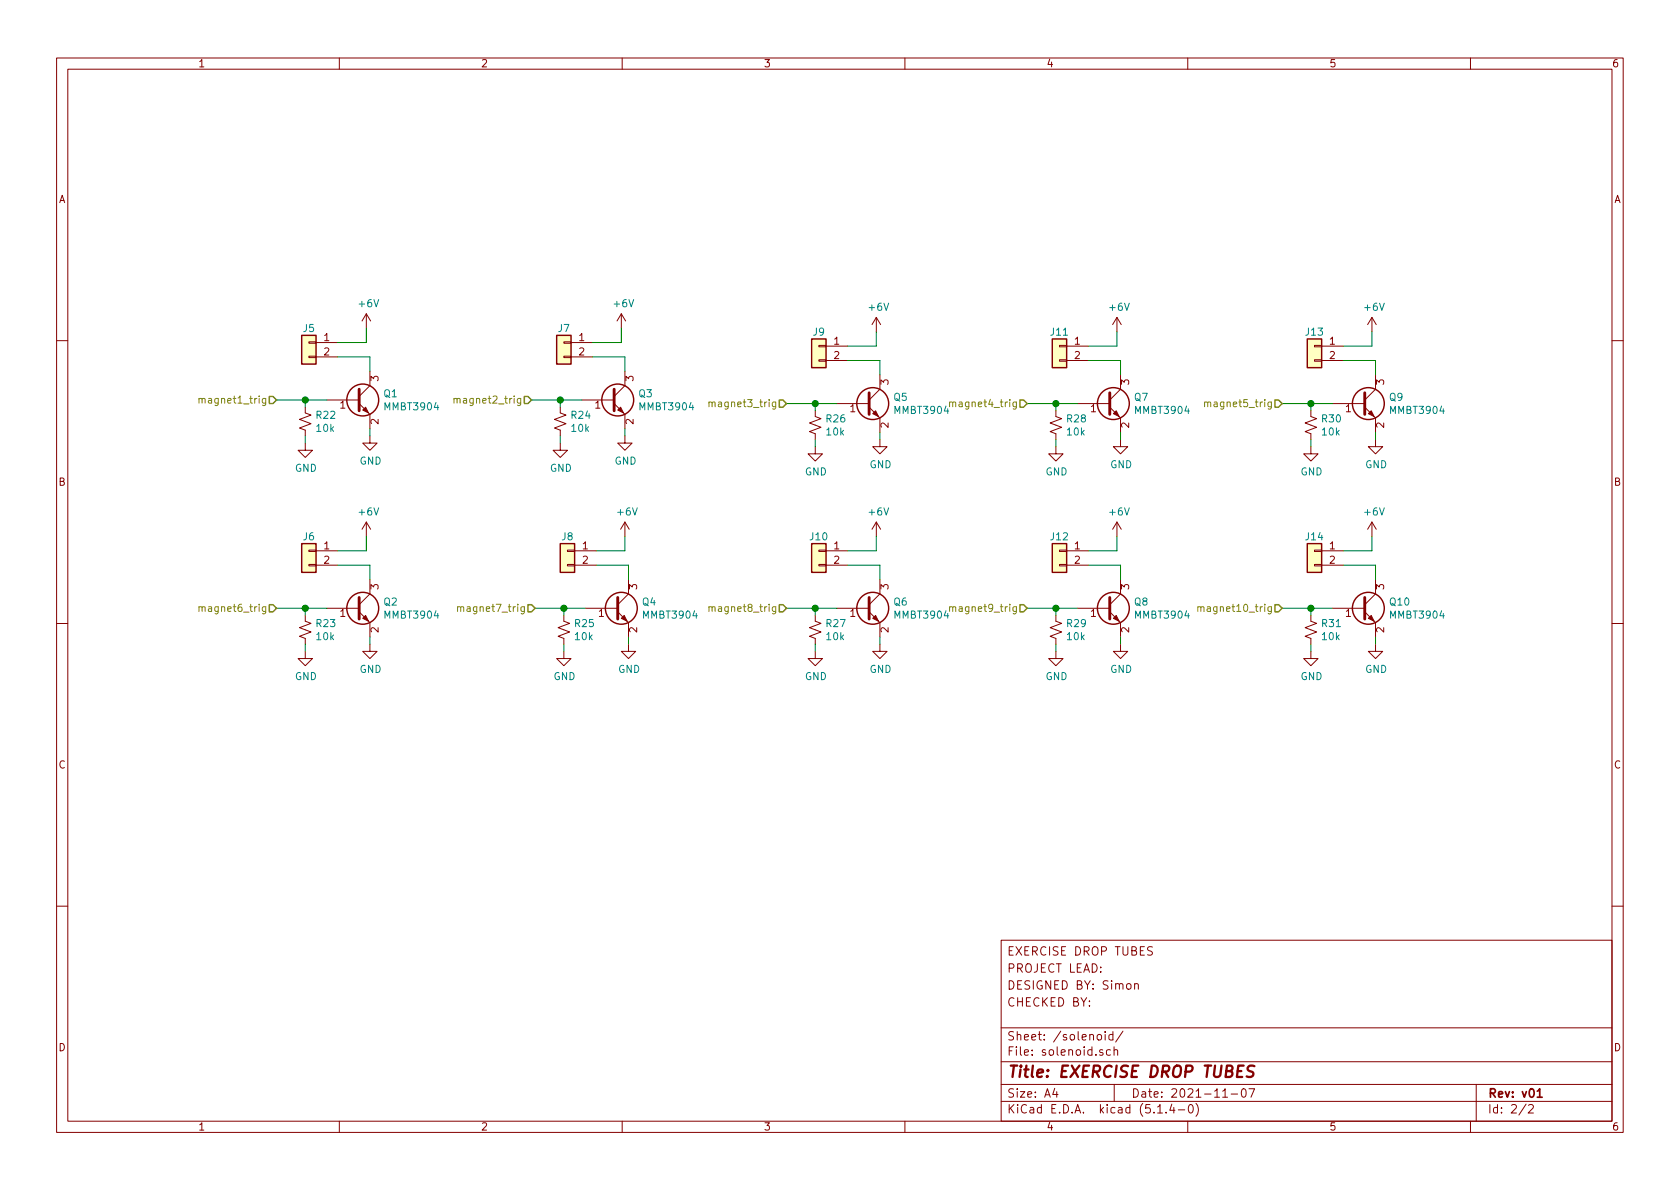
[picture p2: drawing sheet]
EESchema Schematic File Version 4
LIBS:exercise_drop_tubes-cache
EELAYER 30 0
EELAYER END
$Descr A4 11693 8268
encoding utf-8
Sheet 2 2
Title "EXERCISE DROP TUBES"
Date "2021-11-07"
Rev "v01"
Comp ""
Comment1 "CHECKED BY:"
Comment2 "DESIGNED BY: Simon"
Comment3 "PROJECT LEAD:"
Comment4 "EXERCISE DROP TUBES"
$EndDescr
$Comp
L Connector_Generic:Conn_01x02 J?
U 1 1
P 2150 2375
AR Path="/61D40759" Ref="J?"  Part="1" 
AR Path="/61D3558F/61D40759" Ref="J5"  Part="1" 
F 0 "J5" H 2150 2475 50  0000 C CNN
F 1 "Conn_01x02" H 2068 2501 50  0001 C CNN
F 2 "Connector_JST:JST_XH_S2B-XH-A_1x02_P2.50mm_Horizontal" H 2150 2375 50  0001 C CNN
F 3 "~" H 2150 2375 50  0001 C CNN
	1    2150 2375
	-1   0    0    -1  
$EndComp
Wire Wire Line
	2350 2375 2550 2375
Wire Wire Line
	2550 2375 2550 2275
$Comp
L power:+6V #PWR0101
U 1 1
P 2550 2275
F 0 "#PWR0101" H 2550 2125 50  0001 C CNN
F 1 "+6V" H 2565 2448 50  0000 C CNN
F 2 "" H 2550 2275 50  0001 C CNN
F 3 "" H 2550 2275 50  0001 C CNN
	1    2550 2275
	1    0    0    -1  
$EndComp
Wire Wire Line
	2350 2475 2575 2475
$Comp
L Transistor_BJT:MMBT3904 Q?
U 1 1
P 2475 2775
AR Path="/61D40768" Ref="Q?"  Part="1" 
AR Path="/61D3558F/61D40768" Ref="Q1"  Part="1" 
F 0 "Q1" H 2666 2821 50  0000 L CNN
F 1 "MMBT3904" H 2666 2730 50  0000 L CNN
F 2 "Package_TO_SOT_SMD:SOT-23" H 2675 2700 50  0001 L CIN
F 3 "https://www.fairchildsemi.com/datasheets/2N/2N3904.pdf" H 2475 2775 50  0001 L CNN
	1    2475 2775
	1    0    0    -1  
$EndComp
Wire Wire Line
	2575 2475 2575 2575
Wire Wire Line
	2575 2975 2575 3025
$Comp
L power:GND #PWR0102
U 1 1
P 2575 3025
F 0 "#PWR0102" H 2575 2775 50  0001 C CNN
F 1 "GND" H 2580 2852 50  0000 C CNN
F 2 "" H 2575 3025 50  0001 C CNN
F 3 "" H 2575 3025 50  0001 C CNN
	1    2575 3025
	1    0    0    -1  
$EndComp
Wire Wire Line
	1925 2775 2125 2775
$Comp
L Device:R_Small_US R22
U 1 1
P 2125 2925
F 0 "R22" H 2193 2971 50  0000 L CNN
F 1 "10k" H 2193 2880 50  0000 L CNN
F 2 "Resistor_SMD:R_0603_1608Metric" H 2125 2925 50  0001 C CNN
F 3 "~" H 2125 2925 50  0001 C CNN
	1    2125 2925
	1    0    0    -1  
$EndComp
Wire Wire Line
	2125 2825 2125 2775
Connection ~ 2125 2775
Wire Wire Line
	2125 2775 2275 2775
$Comp
L power:GND #PWR0103
U 1 1
P 2125 3075
F 0 "#PWR0103" H 2125 2825 50  0001 C CNN
F 1 "GND" H 2130 2902 50  0000 C CNN
F 2 "" H 2125 3075 50  0001 C CNN
F 3 "" H 2125 3075 50  0001 C CNN
	1    2125 3075
	1    0    0    -1  
$EndComp
Wire Wire Line
	2125 3075 2125 3025
$Comp
L Connector_Generic:Conn_01x02 J?
U 1 1
P 3925 2375
AR Path="/61D40788" Ref="J?"  Part="1" 
AR Path="/61D3558F/61D40788" Ref="J7"  Part="1" 
F 0 "J7" H 3925 2475 50  0000 C CNN
F 1 "Conn_01x02" H 3843 2501 50  0001 C CNN
F 2 "Connector_JST:JST_XH_S2B-XH-A_1x02_P2.50mm_Horizontal" H 3925 2375 50  0001 C CNN
F 3 "~" H 3925 2375 50  0001 C CNN
	1    3925 2375
	-1   0    0    -1  
$EndComp
Wire Wire Line
	4125 2375 4325 2375
Wire Wire Line
	4325 2375 4325 2275
$Comp
L power:+6V #PWR0104
U 1 1
P 4325 2275
F 0 "#PWR0104" H 4325 2125 50  0001 C CNN
F 1 "+6V" H 4340 2448 50  0000 C CNN
F 2 "" H 4325 2275 50  0001 C CNN
F 3 "" H 4325 2275 50  0001 C CNN
	1    4325 2275
	1    0    0    -1  
$EndComp
Wire Wire Line
	4125 2475 4350 2475
$Comp
L Transistor_BJT:MMBT3904 Q?
U 1 1
P 4250 2775
AR Path="/61D40797" Ref="Q?"  Part="1" 
AR Path="/61D3558F/61D40797" Ref="Q3"  Part="1" 
F 0 "Q3" H 4441 2821 50  0000 L CNN
F 1 "MMBT3904" H 4441 2730 50  0000 L CNN
F 2 "Package_TO_SOT_SMD:SOT-23" H 4450 2700 50  0001 L CIN
F 3 "https://www.fairchildsemi.com/datasheets/2N/2N3904.pdf" H 4250 2775 50  0001 L CNN
	1    4250 2775
	1    0    0    -1  
$EndComp
Wire Wire Line
	4350 2475 4350 2575
Wire Wire Line
	4350 2975 4350 3025
$Comp
L power:GND #PWR0105
U 1 1
P 4350 3025
F 0 "#PWR0105" H 4350 2775 50  0001 C CNN
F 1 "GND" H 4355 2852 50  0000 C CNN
F 2 "" H 4350 3025 50  0001 C CNN
F 3 "" H 4350 3025 50  0001 C CNN
	1    4350 3025
	1    0    0    -1  
$EndComp
Wire Wire Line
	3700 2775 3900 2775
$Comp
L Device:R_Small_US R24
U 1 1
P 3900 2925
F 0 "R24" H 3968 2971 50  0000 L CNN
F 1 "10k" H 3968 2880 50  0000 L CNN
F 2 "Resistor_SMD:R_0603_1608Metric" H 3900 2925 50  0001 C CNN
F 3 "~" H 3900 2925 50  0001 C CNN
	1    3900 2925
	1    0    0    -1  
$EndComp
Wire Wire Line
	3900 2825 3900 2775
Connection ~ 3900 2775
Wire Wire Line
	3900 2775 4050 2775
$Comp
L power:GND #PWR0106
U 1 1
P 3900 3075
F 0 "#PWR0106" H 3900 2825 50  0001 C CNN
F 1 "GND" H 3905 2902 50  0000 C CNN
F 2 "" H 3900 3075 50  0001 C CNN
F 3 "" H 3900 3075 50  0001 C CNN
	1    3900 3075
	1    0    0    -1  
$EndComp
Wire Wire Line
	3900 3075 3900 3025
Wire Wire Line
	5900 2400 6100 2400
Wire Wire Line
	6100 2400 6100 2300
$Comp
L power:+6V #PWR0107
U 1 1
P 6100 2300
F 0 "#PWR0107" H 6100 2150 50  0001 C CNN
F 1 "+6V" H 6115 2473 50  0000 C CNN
F 2 "" H 6100 2300 50  0001 C CNN
F 3 "" H 6100 2300 50  0001 C CNN
	1    6100 2300
	1    0    0    -1  
$EndComp
Wire Wire Line
	5900 2500 6125 2500
$Comp
L Transistor_BJT:MMBT3904 Q?
U 1 1
P 6025 2800
AR Path="/61D407C6" Ref="Q?"  Part="1" 
AR Path="/61D3558F/61D407C6" Ref="Q5"  Part="1" 
F 0 "Q5" H 6216 2846 50  0000 L CNN
F 1 "MMBT3904" H 6216 2755 50  0000 L CNN
F 2 "Package_TO_SOT_SMD:SOT-23" H 6225 2725 50  0001 L CIN
F 3 "https://www.fairchildsemi.com/datasheets/2N/2N3904.pdf" H 6025 2800 50  0001 L CNN
	1    6025 2800
	1    0    0    -1  
$EndComp
Wire Wire Line
	6125 2500 6125 2600
Wire Wire Line
	6125 3000 6125 3050
$Comp
L power:GND #PWR0108
U 1 1
P 6125 3050
F 0 "#PWR0108" H 6125 2800 50  0001 C CNN
F 1 "GND" H 6130 2877 50  0000 C CNN
F 2 "" H 6125 3050 50  0001 C CNN
F 3 "" H 6125 3050 50  0001 C CNN
	1    6125 3050
	1    0    0    -1  
$EndComp
Wire Wire Line
	5475 2800 5675 2800
$Comp
L Device:R_Small_US R26
U 1 1
P 5675 2950
F 0 "R26" H 5743 2996 50  0000 L CNN
F 1 "10k" H 5743 2905 50  0000 L CNN
F 2 "Resistor_SMD:R_0603_1608Metric" H 5675 2950 50  0001 C CNN
F 3 "~" H 5675 2950 50  0001 C CNN
	1    5675 2950
	1    0    0    -1  
$EndComp
Wire Wire Line
	5675 2850 5675 2800
Connection ~ 5675 2800
Wire Wire Line
	5675 2800 5825 2800
$Comp
L power:GND #PWR0109
U 1 1
P 5675 3100
F 0 "#PWR0109" H 5675 2850 50  0001 C CNN
F 1 "GND" H 5680 2927 50  0000 C CNN
F 2 "" H 5675 3100 50  0001 C CNN
F 3 "" H 5675 3100 50  0001 C CNN
	1    5675 3100
	1    0    0    -1  
$EndComp
Wire Wire Line
	5675 3100 5675 3050
$Comp
L Connector_Generic:Conn_01x02 J?
U 1 1
P 7375 2400
AR Path="/61D407E6" Ref="J?"  Part="1" 
AR Path="/61D3558F/61D407E6" Ref="J11"  Part="1" 
F 0 "J11" H 7375 2500 50  0000 C CNN
F 1 "Conn_01x02" H 7293 2526 50  0001 C CNN
F 2 "Connector_JST:JST_XH_S2B-XH-A_1x02_P2.50mm_Horizontal" H 7375 2400 50  0001 C CNN
F 3 "~" H 7375 2400 50  0001 C CNN
	1    7375 2400
	-1   0    0    -1  
$EndComp
Wire Wire Line
	7575 2400 7775 2400
Wire Wire Line
	7775 2400 7775 2300
$Comp
L power:+6V #PWR0110
U 1 1
P 7775 2300
F 0 "#PWR0110" H 7775 2150 50  0001 C CNN
F 1 "+6V" H 7790 2473 50  0000 C CNN
F 2 "" H 7775 2300 50  0001 C CNN
F 3 "" H 7775 2300 50  0001 C CNN
	1    7775 2300
	1    0    0    -1  
$EndComp
Wire Wire Line
	7575 2500 7800 2500
$Comp
L Transistor_BJT:MMBT3904 Q?
U 1 1
P 7700 2800
AR Path="/61D407F5" Ref="Q?"  Part="1" 
AR Path="/61D3558F/61D407F5" Ref="Q7"  Part="1" 
F 0 "Q7" H 7891 2846 50  0000 L CNN
F 1 "MMBT3904" H 7891 2755 50  0000 L CNN
F 2 "Package_TO_SOT_SMD:SOT-23" H 7900 2725 50  0001 L CIN
F 3 "https://www.fairchildsemi.com/datasheets/2N/2N3904.pdf" H 7700 2800 50  0001 L CNN
	1    7700 2800
	1    0    0    -1  
$EndComp
Wire Wire Line
	7800 2500 7800 2600
Wire Wire Line
	7800 3000 7800 3050
$Comp
L power:GND #PWR0111
U 1 1
P 7800 3050
F 0 "#PWR0111" H 7800 2800 50  0001 C CNN
F 1 "GND" H 7805 2877 50  0000 C CNN
F 2 "" H 7800 3050 50  0001 C CNN
F 3 "" H 7800 3050 50  0001 C CNN
	1    7800 3050
	1    0    0    -1  
$EndComp
Wire Wire Line
	7150 2800 7350 2800
$Comp
L Device:R_Small_US R28
U 1 1
P 7350 2950
F 0 "R28" H 7418 2996 50  0000 L CNN
F 1 "10k" H 7418 2905 50  0000 L CNN
F 2 "Resistor_SMD:R_0603_1608Metric" H 7350 2950 50  0001 C CNN
F 3 "~" H 7350 2950 50  0001 C CNN
	1    7350 2950
	1    0    0    -1  
$EndComp
Wire Wire Line
	7350 2850 7350 2800
Connection ~ 7350 2800
Wire Wire Line
	7350 2800 7500 2800
$Comp
L power:GND #PWR0112
U 1 1
P 7350 3100
F 0 "#PWR0112" H 7350 2850 50  0001 C CNN
F 1 "GND" H 7355 2927 50  0000 C CNN
F 2 "" H 7350 3100 50  0001 C CNN
F 3 "" H 7350 3100 50  0001 C CNN
	1    7350 3100
	1    0    0    -1  
$EndComp
Wire Wire Line
	7350 3100 7350 3050
$Comp
L Connector_Generic:Conn_01x02 J?
U 1 1
P 9150 2400
AR Path="/61D42B9A" Ref="J?"  Part="1" 
AR Path="/61D3558F/61D42B9A" Ref="J13"  Part="1" 
F 0 "J13" H 9150 2500 50  0000 C CNN
F 1 "Conn_01x02" H 9068 2526 50  0001 C CNN
F 2 "Connector_JST:JST_XH_S2B-XH-A_1x02_P2.50mm_Horizontal" H 9150 2400 50  0001 C CNN
F 3 "~" H 9150 2400 50  0001 C CNN
	1    9150 2400
	-1   0    0    -1  
$EndComp
Wire Wire Line
	9350 2400 9550 2400
Wire Wire Line
	9550 2400 9550 2300
$Comp
L power:+6V #PWR0113
U 1 1
P 9550 2300
F 0 "#PWR0113" H 9550 2150 50  0001 C CNN
F 1 "+6V" H 9565 2473 50  0000 C CNN
F 2 "" H 9550 2300 50  0001 C CNN
F 3 "" H 9550 2300 50  0001 C CNN
	1    9550 2300
	1    0    0    -1  
$EndComp
Wire Wire Line
	9350 2500 9575 2500
$Comp
L Transistor_BJT:MMBT3904 Q?
U 1 1
P 9475 2800
AR Path="/61D42BA9" Ref="Q?"  Part="1" 
AR Path="/61D3558F/61D42BA9" Ref="Q9"  Part="1" 
F 0 "Q9" H 9666 2846 50  0000 L CNN
F 1 "MMBT3904" H 9666 2755 50  0000 L CNN
F 2 "Package_TO_SOT_SMD:SOT-23" H 9675 2725 50  0001 L CIN
F 3 "https://www.fairchildsemi.com/datasheets/2N/2N3904.pdf" H 9475 2800 50  0001 L CNN
	1    9475 2800
	1    0    0    -1  
$EndComp
Wire Wire Line
	9575 2500 9575 2600
Wire Wire Line
	9575 3000 9575 3050
$Comp
L power:GND #PWR0114
U 1 1
P 9575 3050
F 0 "#PWR0114" H 9575 2800 50  0001 C CNN
F 1 "GND" H 9580 2877 50  0000 C CNN
F 2 "" H 9575 3050 50  0001 C CNN
F 3 "" H 9575 3050 50  0001 C CNN
	1    9575 3050
	1    0    0    -1  
$EndComp
Wire Wire Line
	8925 2800 9125 2800
$Comp
L Device:R_Small_US R30
U 1 1
P 9125 2950
F 0 "R30" H 9193 2996 50  0000 L CNN
F 1 "10k" H 9193 2905 50  0000 L CNN
F 2 "Resistor_SMD:R_0603_1608Metric" H 9125 2950 50  0001 C CNN
F 3 "~" H 9125 2950 50  0001 C CNN
	1    9125 2950
	1    0    0    -1  
$EndComp
Wire Wire Line
	9125 2850 9125 2800
Connection ~ 9125 2800
Wire Wire Line
	9125 2800 9275 2800
$Comp
L power:GND #PWR0115
U 1 1
P 9125 3100
F 0 "#PWR0115" H 9125 2850 50  0001 C CNN
F 1 "GND" H 9130 2927 50  0000 C CNN
F 2 "" H 9125 3100 50  0001 C CNN
F 3 "" H 9125 3100 50  0001 C CNN
	1    9125 3100
	1    0    0    -1  
$EndComp
Wire Wire Line
	9125 3100 9125 3050
$Comp
L Connector_Generic:Conn_01x02 J?
U 1 1
P 2150 3825
AR Path="/61D581FC" Ref="J?"  Part="1" 
AR Path="/61D3558F/61D581FC" Ref="J6"  Part="1" 
F 0 "J6" H 2150 3925 50  0000 C CNN
F 1 "Conn_01x02" H 2068 3951 50  0001 C CNN
F 2 "Connector_JST:JST_XH_S2B-XH-A_1x02_P2.50mm_Horizontal" H 2150 3825 50  0001 C CNN
F 3 "~" H 2150 3825 50  0001 C CNN
	1    2150 3825
	-1   0    0    -1  
$EndComp
Wire Wire Line
	2350 3825 2550 3825
Wire Wire Line
	2550 3825 2550 3725
$Comp
L power:+6V #PWR0116
U 1 1
P 2550 3725
F 0 "#PWR0116" H 2550 3575 50  0001 C CNN
F 1 "+6V" H 2565 3898 50  0000 C CNN
F 2 "" H 2550 3725 50  0001 C CNN
F 3 "" H 2550 3725 50  0001 C CNN
	1    2550 3725
	1    0    0    -1  
$EndComp
Wire Wire Line
	2350 3925 2575 3925
$Comp
L Transistor_BJT:MMBT3904 Q?
U 1 1
P 2475 4225
AR Path="/61D5820B" Ref="Q?"  Part="1" 
AR Path="/61D3558F/61D5820B" Ref="Q2"  Part="1" 
F 0 "Q2" H 2666 4271 50  0000 L CNN
F 1 "MMBT3904" H 2666 4180 50  0000 L CNN
F 2 "Package_TO_SOT_SMD:SOT-23" H 2675 4150 50  0001 L CIN
F 3 "https://www.fairchildsemi.com/datasheets/2N/2N3904.pdf" H 2475 4225 50  0001 L CNN
	1    2475 4225
	1    0    0    -1  
$EndComp
Wire Wire Line
	2575 3925 2575 4025
Wire Wire Line
	2575 4425 2575 4475
$Comp
L power:GND #PWR0117
U 1 1
P 2575 4475
F 0 "#PWR0117" H 2575 4225 50  0001 C CNN
F 1 "GND" H 2580 4302 50  0000 C CNN
F 2 "" H 2575 4475 50  0001 C CNN
F 3 "" H 2575 4475 50  0001 C CNN
	1    2575 4475
	1    0    0    -1  
$EndComp
Wire Wire Line
	1925 4225 2125 4225
$Comp
L Device:R_Small_US R23
U 1 1
P 2125 4375
F 0 "R23" H 2193 4421 50  0000 L CNN
F 1 "10k" H 2193 4330 50  0000 L CNN
F 2 "Resistor_SMD:R_0603_1608Metric" H 2125 4375 50  0001 C CNN
F 3 "~" H 2125 4375 50  0001 C CNN
	1    2125 4375
	1    0    0    -1  
$EndComp
Wire Wire Line
	2125 4275 2125 4225
Connection ~ 2125 4225
Wire Wire Line
	2125 4225 2275 4225
$Comp
L power:GND #PWR0118
U 1 1
P 2125 4525
F 0 "#PWR0118" H 2125 4275 50  0001 C CNN
F 1 "GND" H 2130 4352 50  0000 C CNN
F 2 "" H 2125 4525 50  0001 C CNN
F 3 "" H 2125 4525 50  0001 C CNN
	1    2125 4525
	1    0    0    -1  
$EndComp
Wire Wire Line
	2125 4525 2125 4475
$Comp
L Connector_Generic:Conn_01x02 J?
U 1 1
P 3950 3825
AR Path="/61D5822B" Ref="J?"  Part="1" 
AR Path="/61D3558F/61D5822B" Ref="J8"  Part="1" 
F 0 "J8" H 3950 3925 50  0000 C CNN
F 1 "Conn_01x02" H 3868 3951 50  0001 C CNN
F 2 "Connector_JST:JST_XH_S2B-XH-A_1x02_P2.50mm_Horizontal" H 3950 3825 50  0001 C CNN
F 3 "~" H 3950 3825 50  0001 C CNN
	1    3950 3825
	-1   0    0    -1  
$EndComp
Wire Wire Line
	4150 3825 4350 3825
Wire Wire Line
	4350 3825 4350 3725
$Comp
L power:+6V #PWR0119
U 1 1
P 4350 3725
F 0 "#PWR0119" H 4350 3575 50  0001 C CNN
F 1 "+6V" H 4365 3898 50  0000 C CNN
F 2 "" H 4350 3725 50  0001 C CNN
F 3 "" H 4350 3725 50  0001 C CNN
	1    4350 3725
	1    0    0    -1  
$EndComp
Wire Wire Line
	4150 3925 4375 3925
$Comp
L Transistor_BJT:MMBT3904 Q?
U 1 1
P 4275 4225
AR Path="/61D5823A" Ref="Q?"  Part="1" 
AR Path="/61D3558F/61D5823A" Ref="Q4"  Part="1" 
F 0 "Q4" H 4466 4271 50  0000 L CNN
F 1 "MMBT3904" H 4466 4180 50  0000 L CNN
F 2 "Package_TO_SOT_SMD:SOT-23" H 4475 4150 50  0001 L CIN
F 3 "https://www.fairchildsemi.com/datasheets/2N/2N3904.pdf" H 4275 4225 50  0001 L CNN
	1    4275 4225
	1    0    0    -1  
$EndComp
Wire Wire Line
	4375 3925 4375 4025
Wire Wire Line
	4375 4425 4375 4475
$Comp
L power:GND #PWR0120
U 1 1
P 4375 4475
F 0 "#PWR0120" H 4375 4225 50  0001 C CNN
F 1 "GND" H 4380 4302 50  0000 C CNN
F 2 "" H 4375 4475 50  0001 C CNN
F 3 "" H 4375 4475 50  0001 C CNN
	1    4375 4475
	1    0    0    -1  
$EndComp
Wire Wire Line
	3725 4225 3925 4225
$Comp
L Device:R_Small_US R25
U 1 1
P 3925 4375
F 0 "R25" H 3993 4421 50  0000 L CNN
F 1 "10k" H 3993 4330 50  0000 L CNN
F 2 "Resistor_SMD:R_0603_1608Metric" H 3925 4375 50  0001 C CNN
F 3 "~" H 3925 4375 50  0001 C CNN
	1    3925 4375
	1    0    0    -1  
$EndComp
Wire Wire Line
	3925 4275 3925 4225
Connection ~ 3925 4225
Wire Wire Line
	3925 4225 4075 4225
$Comp
L power:GND #PWR0121
U 1 1
P 3925 4525
F 0 "#PWR0121" H 3925 4275 50  0001 C CNN
F 1 "GND" H 3930 4352 50  0000 C CNN
F 2 "" H 3925 4525 50  0001 C CNN
F 3 "" H 3925 4525 50  0001 C CNN
	1    3925 4525
	1    0    0    -1  
$EndComp
Wire Wire Line
	3925 4525 3925 4475
$Comp
L Connector_Generic:Conn_01x02 J?
U 1 1
P 5700 3825
AR Path="/61D5825A" Ref="J?"  Part="1" 
AR Path="/61D3558F/61D5825A" Ref="J10"  Part="1" 
F 0 "J10" H 5700 3925 50  0000 C CNN
F 1 "Conn_01x02" H 5618 3951 50  0001 C CNN
F 2 "Connector_JST:JST_XH_S2B-XH-A_1x02_P2.50mm_Horizontal" H 5700 3825 50  0001 C CNN
F 3 "~" H 5700 3825 50  0001 C CNN
	1    5700 3825
	-1   0    0    -1  
$EndComp
Wire Wire Line
	5900 3825 6100 3825
Wire Wire Line
	6100 3825 6100 3725
$Comp
L power:+6V #PWR0122
U 1 1
P 6100 3725
F 0 "#PWR0122" H 6100 3575 50  0001 C CNN
F 1 "+6V" H 6115 3898 50  0000 C CNN
F 2 "" H 6100 3725 50  0001 C CNN
F 3 "" H 6100 3725 50  0001 C CNN
	1    6100 3725
	1    0    0    -1  
$EndComp
Wire Wire Line
	5900 3925 6125 3925
$Comp
L Transistor_BJT:MMBT3904 Q?
U 1 1
P 6025 4225
AR Path="/61D58269" Ref="Q?"  Part="1" 
AR Path="/61D3558F/61D58269" Ref="Q6"  Part="1" 
F 0 "Q6" H 6216 4271 50  0000 L CNN
F 1 "MMBT3904" H 6216 4180 50  0000 L CNN
F 2 "Package_TO_SOT_SMD:SOT-23" H 6225 4150 50  0001 L CIN
F 3 "https://www.fairchildsemi.com/datasheets/2N/2N3904.pdf" H 6025 4225 50  0001 L CNN
	1    6025 4225
	1    0    0    -1  
$EndComp
Wire Wire Line
	6125 3925 6125 4025
Wire Wire Line
	6125 4425 6125 4475
$Comp
L power:GND #PWR0123
U 1 1
P 6125 4475
F 0 "#PWR0123" H 6125 4225 50  0001 C CNN
F 1 "GND" H 6130 4302 50  0000 C CNN
F 2 "" H 6125 4475 50  0001 C CNN
F 3 "" H 6125 4475 50  0001 C CNN
	1    6125 4475
	1    0    0    -1  
$EndComp
Wire Wire Line
	5475 4225 5675 4225
$Comp
L Device:R_Small_US R27
U 1 1
P 5675 4375
F 0 "R27" H 5743 4421 50  0000 L CNN
F 1 "10k" H 5743 4330 50  0000 L CNN
F 2 "Resistor_SMD:R_0603_1608Metric" H 5675 4375 50  0001 C CNN
F 3 "~" H 5675 4375 50  0001 C CNN
	1    5675 4375
	1    0    0    -1  
$EndComp
Wire Wire Line
	5675 4275 5675 4225
Connection ~ 5675 4225
Wire Wire Line
	5675 4225 5825 4225
$Comp
L power:GND #PWR0124
U 1 1
P 5675 4525
F 0 "#PWR0124" H 5675 4275 50  0001 C CNN
F 1 "GND" H 5680 4352 50  0000 C CNN
F 2 "" H 5675 4525 50  0001 C CNN
F 3 "" H 5675 4525 50  0001 C CNN
	1    5675 4525
	1    0    0    -1  
$EndComp
Wire Wire Line
	5675 4525 5675 4475
$Comp
L Connector_Generic:Conn_01x02 J?
U 1 1
P 7375 3825
AR Path="/61D58289" Ref="J?"  Part="1" 
AR Path="/61D3558F/61D58289" Ref="J12"  Part="1" 
F 0 "J12" H 7375 3925 50  0000 C CNN
F 1 "Conn_01x02" H 7293 3951 50  0001 C CNN
F 2 "Connector_JST:JST_XH_S2B-XH-A_1x02_P2.50mm_Horizontal" H 7375 3825 50  0001 C CNN
F 3 "~" H 7375 3825 50  0001 C CNN
	1    7375 3825
	-1   0    0    -1  
$EndComp
Wire Wire Line
	7575 3825 7775 3825
Wire Wire Line
	7775 3825 7775 3725
$Comp
L power:+6V #PWR0125
U 1 1
P 7775 3725
F 0 "#PWR0125" H 7775 3575 50  0001 C CNN
F 1 "+6V" H 7790 3898 50  0000 C CNN
F 2 "" H 7775 3725 50  0001 C CNN
F 3 "" H 7775 3725 50  0001 C CNN
	1    7775 3725
	1    0    0    -1  
$EndComp
Wire Wire Line
	7575 3925 7800 3925
$Comp
L Transistor_BJT:MMBT3904 Q?
U 1 1
P 7700 4225
AR Path="/61D58298" Ref="Q?"  Part="1" 
AR Path="/61D3558F/61D58298" Ref="Q8"  Part="1" 
F 0 "Q8" H 7891 4271 50  0000 L CNN
F 1 "MMBT3904" H 7891 4180 50  0000 L CNN
F 2 "Package_TO_SOT_SMD:SOT-23" H 7900 4150 50  0001 L CIN
F 3 "https://www.fairchildsemi.com/datasheets/2N/2N3904.pdf" H 7700 4225 50  0001 L CNN
	1    7700 4225
	1    0    0    -1  
$EndComp
Wire Wire Line
	7800 3925 7800 4025
Wire Wire Line
	7800 4425 7800 4475
$Comp
L power:GND #PWR0126
U 1 1
P 7800 4475
F 0 "#PWR0126" H 7800 4225 50  0001 C CNN
F 1 "GND" H 7805 4302 50  0000 C CNN
F 2 "" H 7800 4475 50  0001 C CNN
F 3 "" H 7800 4475 50  0001 C CNN
	1    7800 4475
	1    0    0    -1  
$EndComp
Wire Wire Line
	7150 4225 7350 4225
$Comp
L Device:R_Small_US R29
U 1 1
P 7350 4375
F 0 "R29" H 7418 4421 50  0000 L CNN
F 1 "10k" H 7418 4330 50  0000 L CNN
F 2 "Resistor_SMD:R_0603_1608Metric" H 7350 4375 50  0001 C CNN
F 3 "~" H 7350 4375 50  0001 C CNN
	1    7350 4375
	1    0    0    -1  
$EndComp
Wire Wire Line
	7350 4275 7350 4225
Connection ~ 7350 4225
Wire Wire Line
	7350 4225 7500 4225
$Comp
L power:GND #PWR0127
U 1 1
P 7350 4525
F 0 "#PWR0127" H 7350 4275 50  0001 C CNN
F 1 "GND" H 7355 4352 50  0000 C CNN
F 2 "" H 7350 4525 50  0001 C CNN
F 3 "" H 7350 4525 50  0001 C CNN
	1    7350 4525
	1    0    0    -1  
$EndComp
Wire Wire Line
	7350 4525 7350 4475
$Comp
L Connector_Generic:Conn_01x02 J?
U 1 1
P 9150 3825
AR Path="/61D582B8" Ref="J?"  Part="1" 
AR Path="/61D3558F/61D582B8" Ref="J14"  Part="1" 
F 0 "J14" H 9150 3925 50  0000 C CNN
F 1 "Conn_01x02" H 9068 3951 50  0001 C CNN
F 2 "Connector_JST:JST_XH_S2B-XH-A_1x02_P2.50mm_Horizontal" H 9150 3825 50  0001 C CNN
F 3 "~" H 9150 3825 50  0001 C CNN
	1    9150 3825
	-1   0    0    -1  
$EndComp
Wire Wire Line
	9350 3825 9550 3825
Wire Wire Line
	9550 3825 9550 3725
$Comp
L power:+6V #PWR0128
U 1 1
P 9550 3725
F 0 "#PWR0128" H 9550 3575 50  0001 C CNN
F 1 "+6V" H 9565 3898 50  0000 C CNN
F 2 "" H 9550 3725 50  0001 C CNN
F 3 "" H 9550 3725 50  0001 C CNN
	1    9550 3725
	1    0    0    -1  
$EndComp
Wire Wire Line
	9350 3925 9575 3925
$Comp
L Transistor_BJT:MMBT3904 Q?
U 1 1
P 9475 4225
AR Path="/61D582C7" Ref="Q?"  Part="1" 
AR Path="/61D3558F/61D582C7" Ref="Q10"  Part="1" 
F 0 "Q10" H 9666 4271 50  0000 L CNN
F 1 "MMBT3904" H 9666 4180 50  0000 L CNN
F 2 "Package_TO_SOT_SMD:SOT-23" H 9675 4150 50  0001 L CIN
F 3 "https://www.fairchildsemi.com/datasheets/2N/2N3904.pdf" H 9475 4225 50  0001 L CNN
	1    9475 4225
	1    0    0    -1  
$EndComp
Wire Wire Line
	9575 3925 9575 4025
Wire Wire Line
	9575 4425 9575 4475
$Comp
L power:GND #PWR0129
U 1 1
P 9575 4475
F 0 "#PWR0129" H 9575 4225 50  0001 C CNN
F 1 "GND" H 9580 4302 50  0000 C CNN
F 2 "" H 9575 4475 50  0001 C CNN
F 3 "" H 9575 4475 50  0001 C CNN
	1    9575 4475
	1    0    0    -1  
$EndComp
Wire Wire Line
	8925 4225 9125 4225
$Comp
L Device:R_Small_US R31
U 1 1
P 9125 4375
F 0 "R31" H 9193 4421 50  0000 L CNN
F 1 "10k" H 9193 4330 50  0000 L CNN
F 2 "Resistor_SMD:R_0603_1608Metric" H 9125 4375 50  0001 C CNN
F 3 "~" H 9125 4375 50  0001 C CNN
	1    9125 4375
	1    0    0    -1  
$EndComp
Wire Wire Line
	9125 4275 9125 4225
Connection ~ 9125 4225
Wire Wire Line
	9125 4225 9275 4225
$Comp
L power:GND #PWR0130
U 1 1
P 9125 4525
F 0 "#PWR0130" H 9125 4275 50  0001 C CNN
F 1 "GND" H 9130 4352 50  0000 C CNN
F 2 "" H 9125 4525 50  0001 C CNN
F 3 "" H 9125 4525 50  0001 C CNN
	1    9125 4525
	1    0    0    -1  
$EndComp
Wire Wire Line
	9125 4525 9125 4475
Text HLabel 1925 2775 0    50   Input ~ 0
magnet1_trig
Text HLabel 3700 2775 0    50   Input ~ 0
magnet2_trig
Text HLabel 5475 2800 0    50   Input ~ 0
magnet3_trig
Text HLabel 7150 2800 0    50   Input ~ 0
magnet4_trig
Text HLabel 8925 2800 0    50   Input ~ 0
magnet5_trig
Text HLabel 1925 4225 0    50   Input ~ 0
magnet6_trig
Text HLabel 3725 4225 0    50   Input ~ 0
magnet7_trig
Text HLabel 5475 4225 0    50   Input ~ 0
magnet8_trig
Text HLabel 7150 4225 0    50   Input ~ 0
magnet9_trig
Text HLabel 8925 4225 0    50   Input ~ 0
magnet10_trig
$Comp
L Connector_Generic:Conn_01x02 J?
U 1 1
P 5700 2400
AR Path="/61D407B7" Ref="J?"  Part="1" 
AR Path="/61D3558F/61D407B7" Ref="J9"  Part="1" 
F 0 "J9" H 5700 2500 50  0000 C CNN
F 1 "Conn_01x02" H 5618 2526 50  0001 C CNN
F 2 "Connector_JST:JST_XH_S2B-XH-A_1x02_P2.50mm_Horizontal" H 5700 2400 50  0001 C CNN
F 3 "~" H 5700 2400 50  0001 C CNN
	1    5700 2400
	-1   0    0    -1  
$EndComp
$EndSCHEMATC
